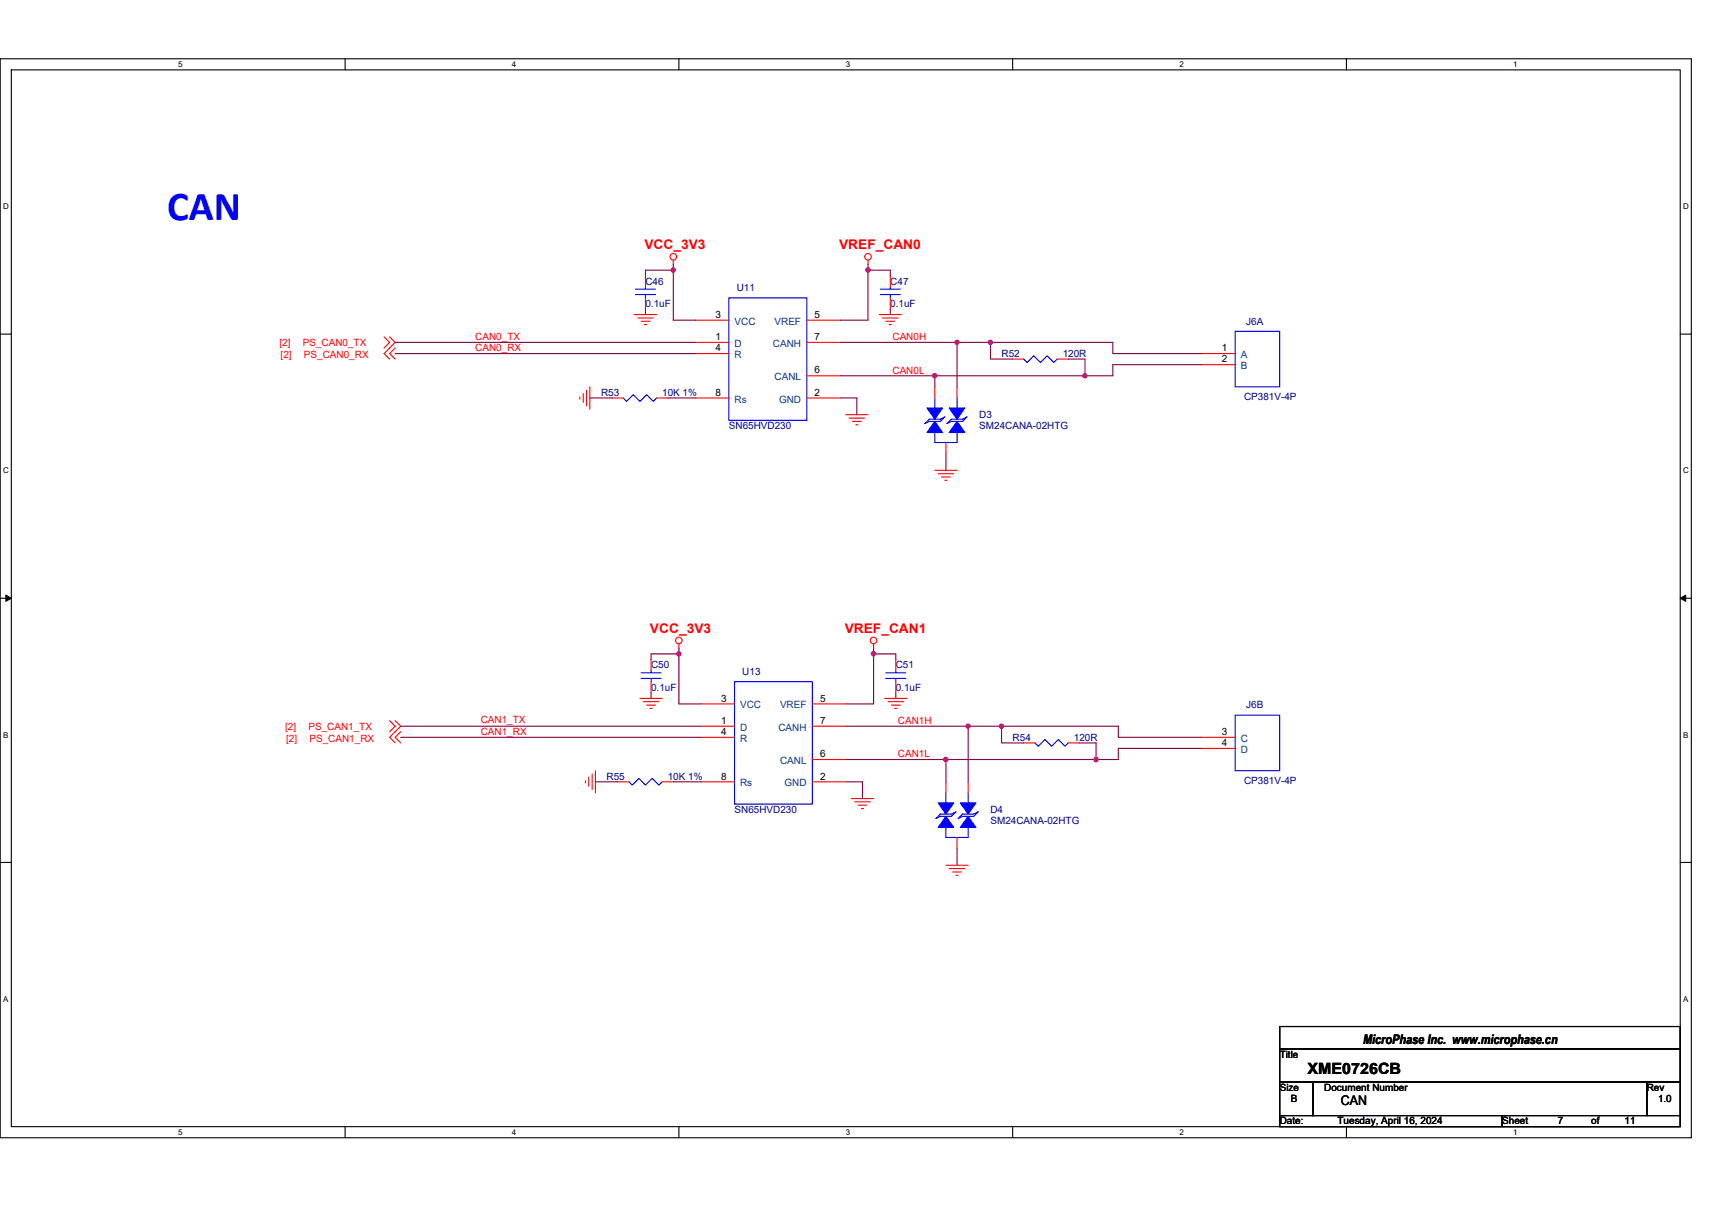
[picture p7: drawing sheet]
<svg xmlns="http://www.w3.org/2000/svg" width="297mm" height="210mm" viewBox="0 0 297 210" stroke-linecap="round" stroke-linejoin="round" font-family="sans-serif">
<path d="M0 10.2h293.5v187.2h-293.5zM2 12.1h289.5v183.4h-289.5z" fill="none" stroke="#000" stroke-width=".19"/>
<g fill="#fff">
<path d="M30.9 10.4h.8v1.6h-.8z"/>
<path d="M30.9 195.7h.8v1.6h-.8z"/>
</g>
<path d="M59.9 10.2v1.9M59.9 195.5v1.9" fill="none" stroke="#000" stroke-width=".19"/>
<g fill="#fff">
<path d="M88.8 10.4h.8v1.6h-.8z"/>
<path d="M88.8 195.7h.8v1.6h-.8z"/>
</g>
<path d="M117.8 10.2v1.9M117.8 195.5v1.9" fill="none" stroke="#000" stroke-width=".19"/>
<g fill="#fff">
<path d="M146.7 10.4h.8v1.6h-.8z"/>
<path d="M146.7 195.7h.8v1.6h-.8z"/>
</g>
<path d="M175.7 10.2v1.9M175.7 195.5v1.9" fill="none" stroke="#000" stroke-width=".19"/>
<g fill="#fff">
<path d="M204.7 10.4h.7v1.6h-.7z"/>
<path d="M204.7 195.7h.7v1.6h-.7z"/>
</g>
<path d="M233.6 10.2v1.9M233.6 195.5v1.9" fill="none" stroke="#000" stroke-width=".19"/>
<g fill="#fff">
<path d="M262.6 10.4h.7v1.6h-.7z"/>
<path d="M262.6 195.7h.7v1.6h-.7z"/>
<path d="M.5 35.1h1v1.5h-1z"/>
<path d="M292 35.1h1v1.5h-1z"/>
<path d="M.5 80.9h1v1.5h-1z"/>
<path d="M292 80.9h1v1.5h-1z"/>
</g>
<path d="M0 58h2M291.5 58h2" fill="none" stroke="#000" stroke-width=".19"/>
<g fill="#fff">
<path d="M.5 126.7h.9v1.6h-.9z"/>
<path d="M292 126.7h.9v1.6h-.9z"/>
</g>
<path d="M0 103.8h2M291.5 103.8h2" fill="none" stroke="#000" stroke-width=".19"/>
<path d="M1 103.3l1 .5-1 .6zM291.5 103.8l1-.5v1.1z" fill="#000" stroke="#000" stroke-width=".17"/>
<g fill="#fff">
<path d="M.5 172.6h.9v1.5h-.9z"/>
<path d="M292 172.6h.9v1.5h-.9z"/>
</g>
<path d="M0 149.7h2M291.5 149.7h2M222 178.1h69.5v3.9h-69.5zM222 182h69.5v5.8h-69.5zM222 187.8h5.8v5.8h-5.8zM222 193.6h38.6v1.9h-38.6zM227.8 187.8h57.9v5.8h-57.9zM260.6 193.6h30.9v1.9h-30.9zM285.7 187.8h5.8v5.8h-5.8z" fill="none" stroke="#000" stroke-width=".19"/>
<g fill="none" stroke="#f00" stroke-width=".19">
<path d="M66.6 58.5l1 .9-1 1M67.6 58.5l1 .9-2 2 1 .9M110.1 54.6h3.8M110.7 55.2h2.6M111.2 55.8h1.6M111.8 56.3h.4M112 47.8v2M112 51.7v1.9M116.8 45.1v.8M120.7 59.4h5.8M120.7 55.6h5.8M140 55.6h5.8"/>
<path d="M140 59.4h5.8M150.6 45.1v.8M152.5 54.6h3.9M153.1 55.2h2.7M153.7 55.8h1.5M154.3 56.3h.4M154.5 47.8v2M154.5 51.7v1.9M68.6 60.4l-1 1 1 .9M100.6 68.9v.4M101.2 68.3v1.5M101.8 67.7v2.7"/>
<path d="M102.3 67.1v3.9M106.2 69.1h1.9M113.9 69.1h2M120.7 61.4h5.8M120.7 69.1h5.8M140 69.1h5.8M140 65.2h5.8M146.7 72h3.9M147.3 72.6h2.7M147.9 73.1h1.6M148.5 73.7h.4M162.2 67.1v2"/>
<path d="M164.1 76.8v1.9M166 67.1v2M175.7 62.3h1.9M183.4 62.3h2M208.5 61.4h5.8M208.5 63.3h5.8M162.2 81.6h3.8M162.8 82.2h2.7M163.3 82.8h1.6M163.9 83.4h.4M113 114.4v2M113 118.3v1.9"/>
<path d="M117.8 111.7v.8M151.6 111.7v.8M155.4 114.4v2M155.4 118.3v1.9M67.6 125.1l1 .9-1 1M68.6 125.1l.9 .9-1.9 2 1 .9M69.5 127l-.9 1 .9 .9M101.6 135.5v.4M102.1 134.9v1.5M102.7 134.3v2.7M103.3 133.8v3.8M107.2 135.7h1.9"/>
<path d="M111 121.2h3.9M111.6 121.8h2.7M112.2 122.4h1.5M112.8 122.9h.4M114.9 135.7h1.9M121.6 126h5.8M121.6 122.2h5.8M121.6 128h5.8M121.6 135.7h5.8M140.9 135.7h5.8M140.9 122.2h5.8M140.9 131.8h5.8"/>
<path d="M140.9 126h5.8M147.7 138.6h3.9M148.3 139.1h2.7M148.9 139.7h1.5M153.5 121.2h3.9M154.1 121.8h2.7M154.7 122.4h1.5M155.2 122.9h.4M164.1 135.7v1.9M168 135.7v1.9M177.6 128.9h2M185.4 128.9h1.9"/>
<path d="M208.5 128h5.8M208.5 129.9h5.8M149.5 140.3h.3M164.1 150.2h3.9M164.7 150.7h2.7M165.3 151.3h1.5M165.9 151.9h.3M166 145.3v2"/>
<circle cx="116.8" cy="44.6" r=".57"/>
<circle cx="150.6" cy="44.6" r=".57"/>
<circle cx="117.8" cy="111.1" r=".57"/>
<circle cx="151.6" cy="111.1" r=".57"/>
</g>
<g fill="none" stroke="#00f" stroke-width=".19">
<path d="M110.3 51.1h3.4M110.3 50.2h3.4M112 49.8v.4M112 51.1v.6M126.5 51.7h13.5v21.2h-13.5zM152.7 51.1h3.5M152.7 50.2h3.5M154.5 49.8v.4M154.5 51.1v.6M214.3 57.5h7.7v9.6h-7.7zM108.1 69.1l.6 .6 1.2-1.2 1.1 1.2 1.2-1.2 1.1 1.2 .6-.6M161.2 72.7h1.9l.8-.4-.8 .8h-1.9l-.7 .4z"/>
<path d="M162.2 69.1v1.9M165.1 72.7h1.9l.8-.4-.8 .8h-1.9l-.8 .4zM166 69.1v1.9M166 74.9v1.9h-3.8v-1.9M177.6 62.3l.6 .6 1.2-1.2 1.1 1.2 1.2-1.2 1.1 1.2 .6-.6M111.2 117.7h3.5M111.2 116.8h3.5M113 116.4v.4M113 117.7v.6M127.4 118.3h13.5v21.2h-13.5zM153.7 117.7h3.5M153.7 116.8h3.5"/>
<path d="M155.4 116.4v.4M155.4 117.7v.6M109.1 135.7l.6 .5 1.1-1.1 1.2 1.1 1.2-1.1 1.1 1.1 .6-.5M164.1 137.6v1.9M168 137.6v1.9M179.6 128.9l.5 .6 1.2-1.2 1.2 1.2 1.1-1.2 1.2 1.2 .6-.6M214.3 124.1h7.7v9.7h-7.7zM163.1 141.3h2l.8-.4-.8 .8h-2l-.7 .3zM164.1 143.4v1.9h3.9v-1.9M167 141.3h1.9l.8-.4-.8 .8h-1.9l-.8 .3z"/>
</g>
<g fill="#00f" stroke="#00f" stroke-width=".19">
<path d="M160.8 70.8h2.7l-1.3 1.9z" fill-rule="evenodd"/>
<path d="M162.2 73.1l1.3 2h-2.7z" fill-rule="evenodd"/>
<path d="M164.7 70.8h2.7l-1.4 1.9z" fill-rule="evenodd"/>
<path d="M166 73.1l1.4 2h-2.7z" fill-rule="evenodd"/>
<path d="M162.8 139.3h2.7l-1.4 2z" fill-rule="evenodd"/>
<path d="M164.1 141.7l1.4 1.9h-2.7z" fill-rule="evenodd"/>
<path d="M166.6 139.3h2.7l-1.3 2z" fill-rule="evenodd"/>
<path d="M168 141.7l1.3 1.9h-2.7z" fill-rule="evenodd"/>
</g>
<g fill="none" stroke="#800040" stroke-width=".19">
<path d="M68.6 59.4h52.1M112 53.6v1M116.8 46.9h-4.8v.9M116.8 46.9v8.7h3.9M116.8 45.9v1M145.8 59.4h20.2M150.6 46.9v8.7h-4.8M150.6 45.9v1M150.6 46.9h3.9v.9M154.5 53.6v1M166 59.4v7.7M166 59.4h5.8"/>
<path d="M171.8 59.4h21.3v2h15.4M171.8 59.4v2.9h3.9M68.6 61.4h52.1M102.3 69.1h3.9M115.9 69.1h4.8M145.8 69.1h2.9v2.9M145.8 65.2h16.4M162.2 65.2v1.9M162.2 65.2h26.1M164.1 78.7v2.9M185.4 62.3h2.9v2.9M208.5 63.3h-15.4v1.9h-4.8"/>
<path d="M117.8 113.5h-4.8v.9M117.8 113.5v8.7h3.8M117.8 112.5v1M151.6 113.5v8.7h-4.9M151.6 112.5v1M151.6 113.5h3.8v.9M69.5 128h52.1M69.5 126h52.1M103.3 135.7h3.9M113 120.2v1M116.8 135.7h4.8M146.7 135.7h2.9v2.9"/>
<path d="M146.7 131.8h17.4M146.7 126h21.3M155.4 120.2v1M164.1 131.8h26.1M164.1 131.8v3.9M168 126h5.8M168 126v9.7M173.8 126v2.9h3.8M173.8 126h20.2v2h14.5M187.3 128.9h2.9v2.9M208.5 129.9h-14.5v1.9h-3.8M166 147.3v2.9"/>
</g>
<g fill="#f0f" stroke="#f0f" stroke-width=".19">
<circle cx="116.8" cy="46.9" r=".38"/>
<circle cx="166" cy="59.4" r=".38"/>
<circle cx="162.2" cy="65.2" r=".38"/>
<circle cx="150.6" cy="46.9" r=".38"/>
<circle cx="117.8" cy="113.5" r=".38"/>
<circle cx="168" cy="126" r=".38"/>
<circle cx="164.1" cy="131.8" r=".38"/>
<circle cx="151.6" cy="113.5" r=".38"/>
<circle cx="171.8" cy="59.4" r=".38"/>
<circle cx="190.2" cy="131.8" r=".38"/>
<circle cx="173.8" cy="126" r=".38"/>
<circle cx="188.2" cy="65.2" r=".38"/>
</g>
<text font-size="7.1" fill="#00f" x="29" y="38.2">CAN</text>
<text font-size="2.7" x="226.9" y="186.4">XME0726CB</text>
<g font-size="2.3" fill="#f00">
<text x="111.8" y="43.2">VCC_3V3</text>
<text x="145.6" y="43.2">VREF_CAN0</text>
<text x="112.8" y="109.8">VCC_3V3</text>
<text x="146.6" y="109.8">VREF_CAN1</text>
</g>
<g font-size="2.3">
<text x="236.5" y="181.1">MicroPhase Inc. www.microphase.cn</text>
<text x="232.6" y="191.8">CAN</text>
</g>
<g font-size="1.7" fill="#000080">
<text x="112" y="49.4">C46</text>
<text x="112" y="53.3">0.1uF</text>
<text x="127.8" y="50.5">U11</text>
<text x="154.5" y="49.4">C47</text>
<text x="154.5" y="53.3">0.1uF</text>
<text x="216.2" y="56.3">J6A</text>
<text x="173.8" y="61.9">R52</text>
<text x="184.4" y="61.9">120R</text>
<text x="104.3" y="68.7">R53</text>
<text x="114.9" y="68.7">10K 1%</text>
<text x="215.9" y="69.5">CP381V-4P</text>
<text x="126.5" y="74.5">SN65HVD230</text>
<text x="169.9" y="72.6">D3</text>
<text x="169.9" y="74.5">SM24CANA-02HTG</text>
<text x="113" y="116">C50</text>
<text x="113" y="119.8">0.1uF</text>
<text x="128.8" y="117.1">U13</text>
<text x="155.4" y="116">C51</text>
<text x="155.4" y="119.8">0.1uF</text>
<text x="216.2" y="122.9">J6B</text>
<text x="175.7" y="128.5">R54</text>
<text x="186.3" y="128.5">120R</text>
<text x="105.2" y="135.3">R55</text>
<text x="115.9" y="135.3">10K 1%</text>
<text x="215.9" y="136.1">CP381V-4P</text>
<text x="127.4" y="141.1">SN65HVD230</text>
<text x="171.8" y="141.1">D4</text>
<text x="171.8" y="143">SM24CANA-02HTG</text>
</g>
<g font-size="1.7" fill="#f00">
<text x="82.5" y="58.9">CAN0_TX</text>
<text x="154.9" y="59">CAN0H</text>
<text x="48.5" y="60">[2]</text>
<text x="48.7" y="62.1">[2]</text>
<text x="52.5" y="60">PS_CAN0_TX</text>
<text x="52.7" y="62.1">PS_CAN0_RX</text>
<text x="82.5" y="60.9">CAN0_RX</text>
<text x="154.9" y="64.8">CAN0L</text>
<text x="83.4" y="125.5">CAN1_TX</text>
<text x="155.8" y="125.6">CAN1H</text>
<text x="49.5" y="126.6">[2]</text>
<text x="49.7" y="128.7">[2]</text>
<text x="53.5" y="126.6">PS_CAN1_TX</text>
<text x="53.7" y="128.7">PS_CAN1_RX</text>
<text x="83.4" y="127.5">CAN1_RX</text>
<text x="155.8" y="131.4">CAN1L</text>
</g>
<g font-size="1.7">
<text x="124.1" y="59">1</text>
<text x="124.1" y="55.2">3</text>
<text x="141.3" y="55.2">5</text>
<text x="141.3" y="59">7</text>
<text x="124.1" y="61">4</text>
<text x="141.3" y="64.8">6</text>
<text x="212" y="61">1</text>
<text x="212" y="62.9">2</text>
<text x="124.1" y="68.7">8</text>
<text x="141.3" y="68.7">2</text>
<text x="125.1" y="125.6">1</text>
<text x="125.1" y="121.8">3</text>
<text x="142.3" y="121.8">5</text>
<text x="142.3" y="125.6">7</text>
<text x="125.1" y="127.6">4</text>
<text x="142.3" y="131.4">6</text>
<text x="212" y="127.6">3</text>
<text x="212" y="129.5">4</text>
<text x="125.1" y="135.3">8</text>
<text x="142.3" y="135.3">2</text>
<text x="222" y="183.6">Title</text>
<text x="222" y="189.3">Size</text>
<text x="224" y="191.3">B</text>
<text x="229.8" y="189.3">Document Number</text>
<text x="285.7" y="189.3">Rev</text>
<text x="287.7" y="191.3">1.0</text>
<text x="222" y="195.1">Date:</text>
<text x="232.1" y="195.1">Tuesday, April 16, 2024</text>
<text x="260.6" y="195.1">Sheet</text>
<text x="270.3" y="195.1">7</text>
<text x="276.1" y="195.1">of</text>
<text x="281.9" y="195.1">11</text>
</g>
<g font-size="1.7" fill="#004080">
<text x="127.4" y="56.3">VCC</text>
<text x="134.4" y="56.3">VREF</text>
<text x="127.4" y="60.2">D</text>
<text x="127.4" y="62.1">R</text>
<text x="134.1" y="60.2">CANH</text>
<text x="134.4" y="66">CANL</text>
<text x="215.3" y="62.1">A</text>
<text x="215.3" y="64.1">B</text>
<text x="127.4" y="69.8">Rs</text>
<text x="135.2" y="69.8">GND</text>
<text x="128.4" y="122.9">VCC</text>
<text x="135.3" y="122.9">VREF</text>
<text x="128.4" y="126.8">D</text>
<text x="128.4" y="128.7">R</text>
<text x="135.1" y="126.8">CANH</text>
<text x="215.3" y="128.7">C</text>
<text x="215.3" y="130.7">D</text>
<text x="128.4" y="136.5">Rs</text>
<text x="135.3" y="132.6">CANL</text>
<text x="136.1" y="136.5">GND</text>
</g>
<g font-size="1.4">
<text x="30.9" y="11.7">5</text>
<text x="88.8" y="11.7">4</text>
<text x="146.7" y="11.7">3</text>
<text x="204.7" y="11.7">2</text>
<text x="262.6" y="11.7">1</text>
<text x=".5" y="36.3">D</text>
<text x="292" y="36.3">D</text>
<text x=".5" y="82.1">C</text>
<text x="292" y="82.1">C</text>
<text x=".5" y="128">B</text>
<text x="292" y="128">B</text>
<text x=".5" y="173.8">A</text>
<text x="292" y="173.8">A</text>
<text x="30.9" y="197">5</text>
<text x="88.8" y="197">4</text>
<text x="146.7" y="197">3</text>
<text x="204.7" y="197">2</text>
<text x="262.6" y="197">1</text>
</g>
</svg>
